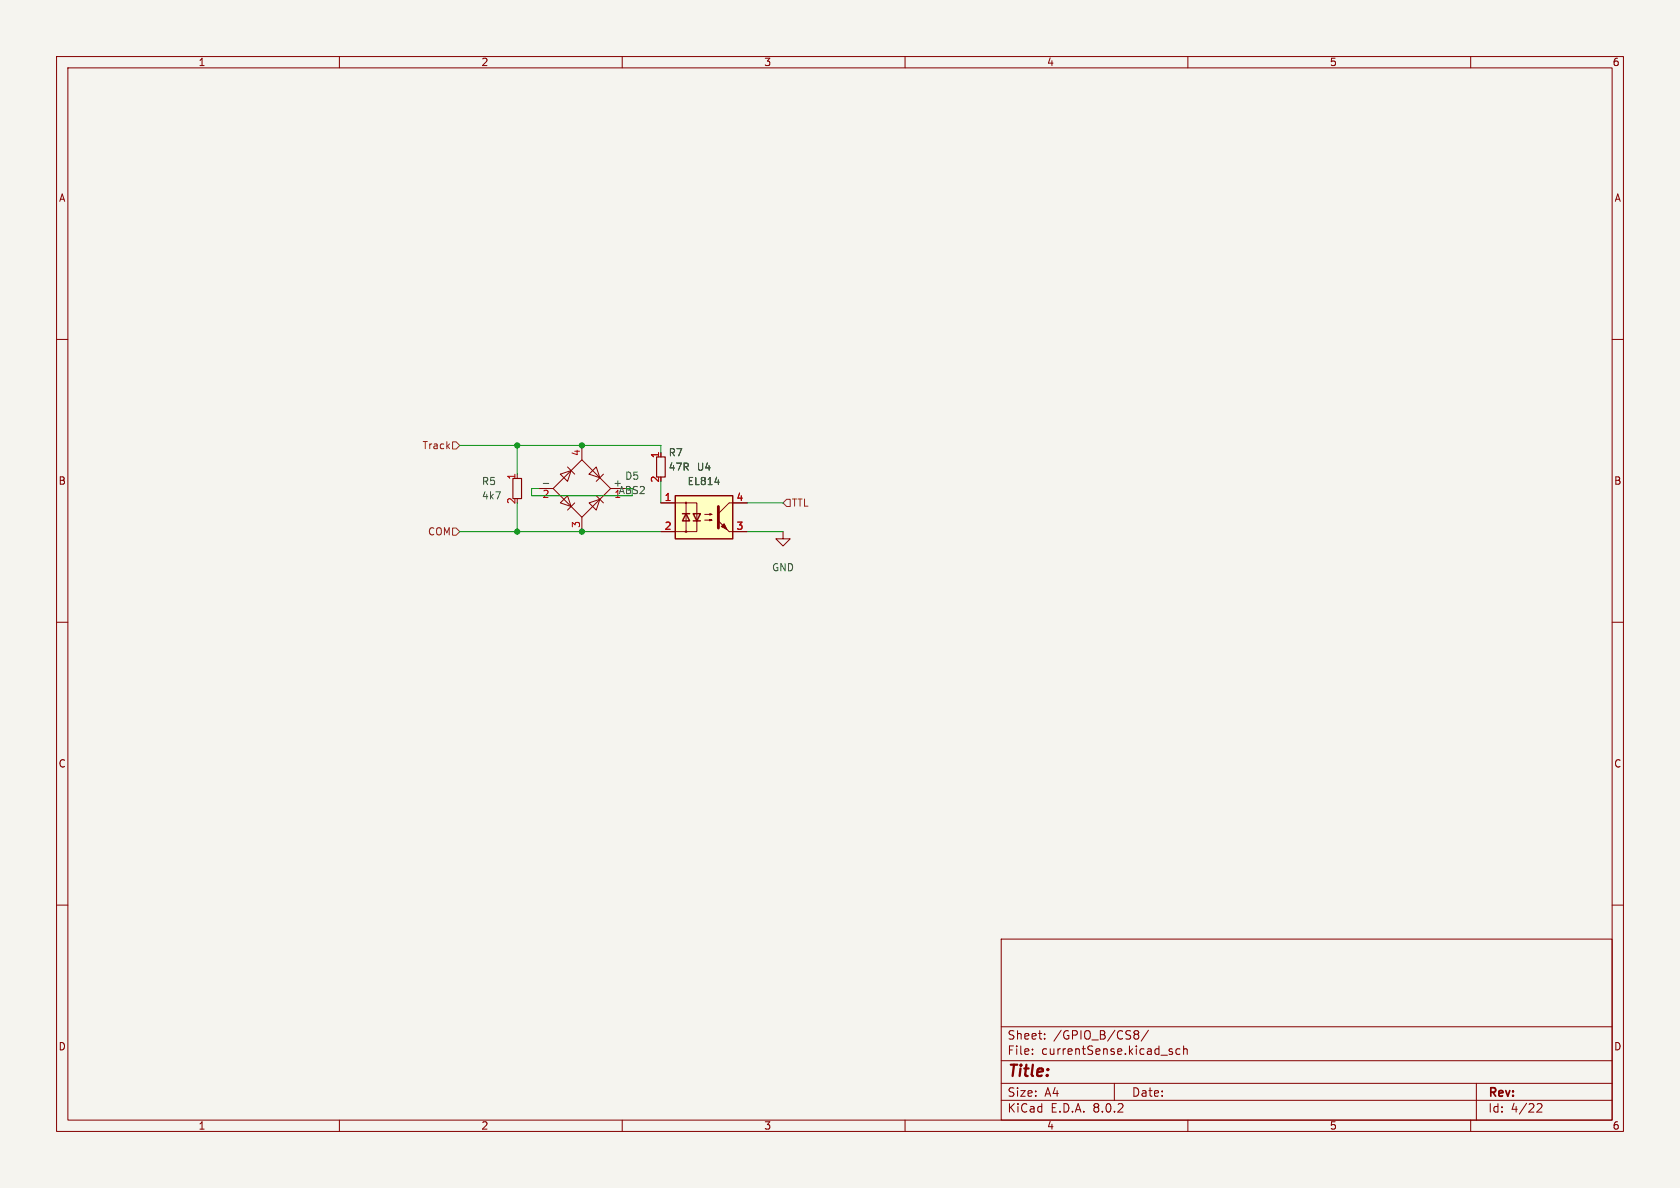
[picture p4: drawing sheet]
<svg xmlns="http://www.w3.org/2000/svg" width="297mm" height="210mm" viewBox="0 0 297 210" stroke-linecap="round" stroke-linejoin="round" font-family="sans-serif">
<path d="M0 0h297v210h-297z" fill="#f5f4ef" stroke="#f5f4ef" stroke-width=".18"/>
<g fill="none" stroke="#840000" stroke-width=".18">
<path d="M10 10h277v190h-277zM12 12h273v186h-273zM60 10v2M110 10v2M160 10v2M210 10v2M260 10v2M10 60h2M285 60h2M102.9 78.7v2.6M95.2 86.4h2.6M97.8 86.4l5.1-5.1 5 5.1-5 5z"/>
<path d="M99.1 83.8l1.9-.6-.7 1.9zM99.1 88.9l1.2-1.3 .7 1.9zM100.3 82.6l1.3 1.2M101.6 88.9l-1.3 1.3M102.9 91.4v2.6M104.1 83.8l1.3-1.2 .6 1.9zM104.1 88.9l1.9-.6-.6 1.9zM105.4 87.6l1.3 1.3M106.7 83.8l-1.3 1.3M107.9 86.4h2.6M10 110h2M285 110h2"/>
<path d="M10 160h2M285 160h2M177 166h108v32h-108zM60 198v2M110 198v2M160 198v2M177 194.5h108M177 191.5h108M177 187.5h108M177 181.5h108M182.5 186.3v.1M182.5 185.5v.1"/>
<path d="M184.7 183.6v.1M184.7 182.8v.1M197 191.5v3M200.5 182.7l.2 .1M200.5 182.3l.2-.1 .5 .1 .1 .3-.3 .2M200.7 182.8h.3M200.7 182.8l-.2 .2M201 182.8l.3 .3-.1 .5-.2 .1-.5-.1M203 182.1l-1.3 2M206.9 185.9l.3 .1 .1 .2-.2 .2h-.3M206.9 185.4l.3 .1M208.6 185.5l-.4-.1-.3 .3v.4l.1 .2h.6"/>
<path d="M209.2 185.5l.3-.1 .3 .1 .1 .9M209.2 184.9v1.5M210 198v2M260 198v2M261 191.5v6.5M271.7 195.2l.6-.1 .2 .1 .1 .3-.9 1.1h.9"/>
</g>
<path d="M96 85.5h1" fill="none" stroke="#006464" stroke-width=".18"/>
<path d="M90.7 84.6h1.5v3.5h-1.5z" fill="none" stroke="#840000" stroke-width=".2"/>
<path d="M119.4 87.6h10.1v7.7h-10.1z" fill="#ffffc2"/>
<path d="M119.4 87.6h10.1v7.7h-10.1zM120.6 90.8h1.3M121.3 90.8l.6 1.3h-1.3zM122.6 90.8h1.2l-.6 1.3zM122.6 92.1h1.2" fill="none" stroke="#840000" stroke-width=".25"/>
<g fill="none" stroke="#840000" stroke-width=".18">
<path d="M116.8 88.9h6.4v5.1h-6.4M121.3 88.9v5.1M124.6 91.9h1.3l-.4 .2v-.3l.4 .1M124.6 90.9h1.3l-.4 .2v-.3l.4 .1M128.9 94h3.2M132.1 88.9h-3.2l-1.9 1.9M138.4 94v1.3h1.3l-1.3 1.2-1.2-1.2h1.2"/>
<circle cx="121.3" cy="94" r=".13"/>
<circle cx="121.3" cy="88.9" r=".13"/>
</g>
<g fill="#840000" stroke="#840000" stroke-width=".18">
<path d="M127 92.1l1.9 1.9z"/>
<path d="M127.5 93.1l.5-.5 .5 1z"/>
</g>
<path d="M127 89.5v3.8" fill="none" stroke="#840000" stroke-width=".51"/>
<path d="M126.4 85.2h.8" fill="none" stroke="#006464" stroke-width=".18"/>
<path d="M116.1 80.8h1.5v3.5h-1.5z" fill="none" stroke="#840000" stroke-width=".2"/>
<path d="M80 78.1h.6l.7 .6-.7 .7h-.6zM80 93.3h.6l.7 .7-.7 .6h-.6zM139.1 88.3h.6v1.2h-.6l-.7-.6z" fill="none" stroke="#725600" stroke-width=".18"/>
<path d="M81.3 78.7h35.5v1.3M91.4 78.7v5.1M81.3 94h35.5M91.4 88.9v5.1M95.2 86.4h-1.2v1.2h17.8M116.8 85.1v3.8M132.1 94h6.3M132.1 88.9h6.3" fill="none" stroke="#009600" stroke-width=".18"/>
<g fill="#009600" stroke="#009600" stroke-width=".18">
<circle cx="91.4" cy="78.7" r=".46"/>
<circle cx="102.9" cy="78.7" r=".46"/>
<circle cx="102.9" cy="94" r=".46"/>
<circle cx="91.4" cy="94" r=".46"/>
</g>
<text font-size="2.8" fill="#840000" x="178" y="190.9">Title:</text>
<g font-size="2.1" fill="#840000">
<text x="178" y="184">Sheet:</text>
<text x="186.2" y="184">/GPIO_B/CS8/</text>
<text x="178" y="186.7">File:</text>
<text x="184.1" y="186.7">currentSense.kicad_sch</text>
<text x="178" y="196.9">KiCad</text>
<text x="178" y="194.1">Size:</text>
<text x="184.7" y="194.1">A4</text>
<text x="185.7" y="196.9">E.D.A.</text>
<text x="193.3" y="196.9">8.0.2</text>
<text x="200" y="194.1">Date:</text>
<text x="263" y="194.3">Rev:</text>
<text x="263" y="196.9">Id:</text>
<text x="267.1" y="196.9">4/22</text>
</g>
<g font-size="1.8" fill="#840000">
<text x="35" y="11.9">1</text>
<text x="85" y="11.9">2</text>
<text x="135" y="11.9">3</text>
<text x="185" y="11.9">4</text>
<text x="235" y="11.9">5</text>
<text x="285" y="11.9">6</text>
<text x="10.3" y="35.9">A</text>
<text x="285.3" y="35.9">A</text>
<text x="10.3" y="85.9">B</text>
<text x="285.3" y="85.9">B</text>
<text x="10.3" y="135.9">C</text>
<text x="285.3" y="135.9">C</text>
<text x="10.3" y="185.9">D</text>
<text x="285.3" y="185.9">D</text>
<text x="35" y="199.9">1</text>
<text x="85" y="199.9">2</text>
<text x="135" y="199.9">3</text>
<text x="185" y="199.9">4</text>
<text x="235" y="199.9">5</text>
<text x="285" y="199.9">6</text>
</g>
<g font-size="1.8" fill="#725600">
<text x="74.6" y="79.6">Track</text>
<text x="139.9" y="89.8">TTL</text>
<text x="75.6" y="94.8">COM</text>
</g>
<g font-size="1.8" fill="#a90000">
<text x="102.6" y="80.7" transform="rotate(-90 102.6 80.7)">4</text>
<text x="116.6" y="81.1" transform="rotate(-90 116.6 81.1)">1</text>
<text x="91.2" y="89.2" transform="rotate(-90 91.2 89.2)">2</text>
<text x="91.2" y="84.9" transform="rotate(-90 91.2 84.9)">1</text>
<text x="95.8" y="88.3">2</text>
<text x="108.5" y="88.3">1</text>
<text x="116.6" y="85.4" transform="rotate(-90 116.6 85.4)">2</text>
<text x="117.4" y="88.6">1</text>
<text x="130.1" y="88.6">4</text>
<text x="102.6" y="93.4" transform="rotate(-90 102.6 93.4)">3</text>
<text x="117.4" y="93.7">2</text>
<text x="130.1" y="93.7">3</text>
</g>
<g font-size="1.8" fill="#006464">
<text x="118.1" y="80.9">R7</text>
<text x="118.1" y="83.4">47R</text>
<text x="123.1" y="83.4">U4</text>
<text x="85.1" y="86">R5</text>
<text x="85.1" y="88.5">4k7</text>
<text x="108.3" y="86.1">+</text>
<text x="110.4" y="85">D5</text>
<text x="121.5" y="86">EL814</text>
<text x="136.4" y="101.2">GND</text>
</g>
<text font-size="1.8" fill="#009600" x="109.3" y="87.5">ABS2</text>
</svg>
